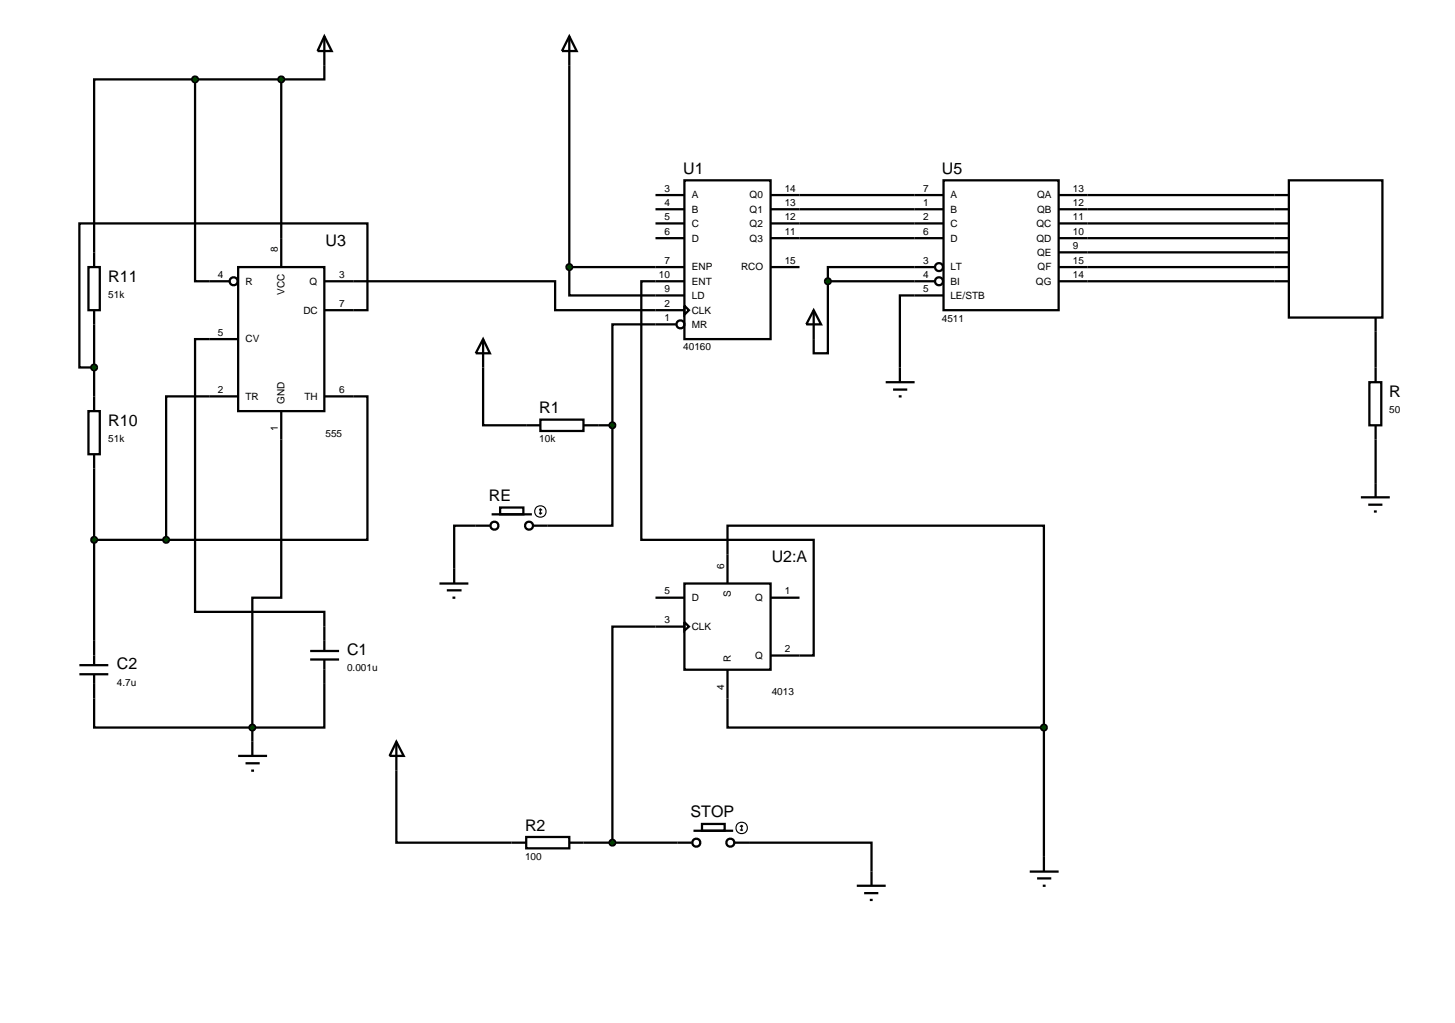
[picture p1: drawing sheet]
<svg xmlns="http://www.w3.org/2000/svg" width="257mm" height="180mm" viewBox="0 0 257 180" stroke-linecap="round" stroke-linejoin="round" font-family="sans-serif">
<g fill="none" stroke="#000" stroke-width=".4">
<path d="M34.4 14h-17.8v30.5M34.4 14v35.6h6.1M34.4 14h15.2M49.6 14v33.1M57.2 11.5v2.5h-7.6M100.4 11.5v35.6M115.6 34.4h5.1M115.6 36.9h5.1M115.6 39.4h5.1M120.7 31.8h15.2v28h-15.2zM135.9 34.4h30.5M135.9 36.9h30.5"/>
<path d="M135.9 39.4h30.5M166.4 31.8h20.3v22.9h-20.3zM186.7 34.4h40.6M186.7 36.9h40.6M186.7 39.4h40.6M227.3 31.8h16.5v24.2h-16.5zM16.6 57.2v12.7M42 47.1h15.2v25.4h-15.2zM42 59.8h-7.6v48.1h22.8v2.6M57.2 49.6h40.7v5.1h22.8M57.2 54.7h7.6v-15.3h-50.8v25.4h2.6M100.4 47.1v5h20.3"/>
<path d="M100.4 47.1h20.3M115.6 42h5.1M119.2 57.2h-11.2v17.8M120.7 49.6h-7.6v45.6h30.4v20.4h-7.6M120.7 53.9l.8 .8-.8 .8zM135.9 42h30.5M135.9 47.1h5.1M143.5 54.7l1.3 2.5h-2.6zM146 49.6v12.7h-2.5v-7.6M146 49.6h18.8M164.8 47.1h-18.8v2.5M166.4 52.1h-7.7v12.7"/>
<path d="M186.7 42h40.6M186.7 44.5h40.6M186.7 47.1h40.6M186.7 49.6h40.6M242.6 56v11.4M42 69.9h-12.7v25.3M49.6 72.5v32.9h-5.1v22.9M57.2 69.9h7.6v25.3h-35.5M85.2 64.8v10.2h7.6M105.5 75h2.5M108 75v17.7h-11.4M241.5 67.4h2.1v7.6h-2.1z"/>
<path d="M242.6 75v12.7M16.6 82.6v30.4M16.6 95.2h12.7M83.9 92.7h-3.8v7.6M240 87.7h5.1M241.3 89h2.5M242.3 90.2h.5M115.6 105.4h5.1M120.7 102.9h15.2v15.2h-15.2zM120.7 110.5h-12.7v38.1M120.7 109.7l.8 .8-.8 .7zM128.3 102.9v-10.2h55.8v35.6"/>
<path d="M128.3 118.1v10.2h55.8M135.9 105.4h5.1M16.6 123.2v5.1h27.9M44.5 128.3v2.5M57.2 120.6v7.7h-12.7M69.9 135.9v12.7h20.3M184.1 128.3v22.8M102.9 148.6h16.6M132.1 148.6h21.6v5.1"/>
<circle cx="41.2" cy="49.6" r=".7"/>
<circle cx="120" cy="57.2" r=".7"/>
<circle cx="165.6" cy="49.6" r=".7"/>
<circle cx="165.6" cy="47.1" r=".7"/>
</g>
<path d="M145.7 49.2l.3-.1-.5 .5zM146 49.1l.3 .1 .2 .4zM146.5 49.6l-.1 .3-.4 .2zM145.5 49.6l.5 .5-.4-.2z" fill="#004000" stroke="#000" stroke-width=".4"/>
<path d="M145.5 49.6l.5-.5 .5 .5-.5 .5z" fill="#004000"/>
<path d="M100.4 6.4l1.3 2.6h-2.6zM100.4 6.4v5.1M156.2 67.4h5.1M157.5 68.7h2.5M158.5 69.9h.5M158.7 64.8v2.6" fill="none" stroke="#000" stroke-width=".4"/>
<path d="M100.1 46.7l.3-.1-.5 .5zM100.4 46.6l.4 .2 .1 .3zM100.4 47.6l.5-.5-.2 .4zM99.9 47.1l.5 .5-.4-.2z" fill="#004000" stroke="#000" stroke-width=".4"/>
<path d="M100.4 46.6l.5 .5-.5 .5-.5-.5z" fill="#004000"/>
<path d="M181.6 153.7h5.1M182.9 154.9h2.5M183.9 156.2h.5M184.1 151.1v2.6" fill="none" stroke="#000" stroke-width=".4"/>
<path d="M183.8 127.9l.3-.1-.5 .5zM184.1 127.8l.3 .1 .2 .4zM184.1 128.8l.5-.5-.2 .4zM183.6 128.3l.5 .5-.4-.2z" fill="#004000" stroke="#000" stroke-width=".4"/>
<path d="M184.1 127.8l.5 .5-.5 .5-.5-.5z" fill="#004000"/>
<g fill="none" stroke="#000" stroke-width=".4">
<path d="M69.9 130.8l1.3 2.5h-2.5zM69.9 130.8v5.1M90.2 148.6h2.6M92.8 147.6h7.6v2h-7.6zM100.4 148.6h2.5M119.5 148.6h2.5M122.3 146.5h7M123.8 145.3h4v1.2h-4zM129.5 148.6h2.6"/>
<circle cx="122.8" cy="148.6" r=".7"/>
<circle cx="128.8" cy="148.6" r=".7"/>
</g>
<g fill="none" stroke="#000" stroke-width=".2">
<path d="M130.5 146.3l.3 .2M130.8 145.5v1M130.8 145.5l-.3 .3M130.8 145.5l.2 .3M131 146.3l-.2 .2"/>
<circle cx="130.8" cy="146" r="1.01"/>
</g>
<path d="M107.6 148.3l.4-.2-.5 .5zM108 148.1l.3 .1 .2 .4zM108.5 148.6l-.1 .3-.4 .2zM107.5 148.6l.5 .5-.3-.1z" fill="#004000" stroke="#000" stroke-width=".4"/>
<path d="M107.5 148.6l.5-.5 .5 .5-.5 .5z" fill="#004000"/>
<g fill="none" stroke="#000" stroke-width=".4">
<path d="M85.2 59.8l1.2 2.5h-2.5zM85.2 59.8v5M92.8 75h2.5M95.3 74h7.6v2h-7.6zM102.9 75h2.6M83.9 92.7h2.5M86.7 90.7h7.1M88.2 89.5h4.1v1.2h-4.1zM94.1 92.7h2.5M77.5 102.9h5.1M78.8 104.1h2.6M79.8 105.4h.5"/>
<path d="M80.1 100.3v2.6M151.1 156.2h5.1M152.4 157.5h2.5M153.4 158.7h.5M153.7 153.7v2.5"/>
<circle cx="87.2" cy="92.7" r=".7"/>
<circle cx="93.3" cy="92.7" r=".7"/>
</g>
<g fill="none" stroke="#000" stroke-width=".2">
<path d="M95.1 90.4l.2 .3M95.3 89.7v1M95.3 89.7l-.2 .3M95.3 89.7l.3 .3M95.6 90.4l-.3 .3"/>
<circle cx="95.3" cy="90.2" r="1.01"/>
</g>
<path d="M107.6 74.7l.4-.2-.5 .5zM108 74.5l.4 .2 .1 .3zM108.5 75l-.1 .3-.4 .2zM107.5 75l.5 .5-.3-.1z" fill="#004000" stroke="#000" stroke-width=".4"/>
<path d="M107.5 75l.5-.5 .5 .5-.5 .5z" fill="#004000"/>
<path d="M15.6 47.1h2v7.6h-2zM16.6 44.5v2.6M16.6 54.7v2.5M15.6 72.5h2v7.6h-2zM16.6 69.9v2.6M16.6 80.1v2.5" fill="none" stroke="#000" stroke-width=".4"/>
<path d="M16.2 64.5l.4-.2-.5 .5zM16.6 64.3l.3 .1 .2 .4zM16.6 65.3l.5-.5-.2 .4zM16.1 64.8l.5 .5-.4-.2z" fill="#004000" stroke="#000" stroke-width=".4"/>
<path d="M16.1 64.8l.5-.5 .5 .5-.5 .5z" fill="#004000"/>
<path d="M57.2 6.4l1.3 2.6h-2.5zM57.2 6.4v5.1" fill="none" stroke="#000" stroke-width=".4"/>
<g fill="#004000" stroke="#000" stroke-width=".4">
<path d="M34 13.7l.4-.2-.5 .5zM34.4 13.5l.4 .2 .1 .3zM34.4 14.5l.5-.5-.1 .3zM33.9 14l.5 .5-.3-.1z"/>
<path d="M49.2 13.7l.4-.2-.5 .5zM49.6 13.5l.3 .1 .2 .4zM49.6 14.5l.5-.5-.2 .4zM49.1 14l.5 .5-.4-.2z"/>
</g>
<g fill="#004000">
<path d="M33.9 14l.5-.5 .5 .5-.5 .5z"/>
<path d="M49.1 14l.5-.5 .5 .5-.5 .5z"/>
</g>
<path d="M14 117.3h5.1M14 118.9h5.1M16.6 113v4.3M16.6 118.9v4.3M54.7 114.8h5.1M54.7 116.3h5.1M57.2 110.5v4.3M57.2 116.3v4.3M42 133.3h5.1M43.3 134.6h2.5M44.3 135.9h.5M44.5 130.8v2.5" fill="none" stroke="#000" stroke-width=".4"/>
<g fill="#004000" stroke="#000" stroke-width=".4">
<path d="M44.1 128l.4-.2-.5 .5zM44.5 127.8l.4 .2 .1 .3zM44.5 128.8l.5-.5-.2 .4zM44 128.3l.5 .5-.3-.1z"/>
<path d="M16.3 94.8l.3-.1-.5 .5zM16.6 94.7l.3 .1 .2 .4zM17.1 95.2l-.2 .4-.3 .1zM16.1 95.2l.5 .5-.4-.2z"/>
<path d="M29 94.8l.3-.1-.5 .5zM29.3 94.7l.3 .1 .2 .4zM29.8 95.2l-.2 .4-.3 .1zM28.8 95.2l.5 .5-.4-.2z"/>
</g>
<g fill="#004000">
<path d="M44 128.3l.5-.5 .5 .5-.5 .5z"/>
<path d="M16.6 94.7l.5 .5-.5 .5-.5-.5z"/>
<path d="M29.3 94.7l.5 .5-.5 .5-.5-.5z"/>
</g>
<g font-size="2.8">
<text x="120.5" y="30.7">U1</text>
<text x="166.1" y="30.7">U5</text>
<text x="57.4" y="43.4">U3</text>
<text x="19.1" y="49.7">R11</text>
<text x="245" y="70">R</text>
<text x="19.1" y="75.1">R10</text>
<text x="95.1" y="72.9">R1</text>
<text x="86.2" y="88.4">RE</text>
<text x="136.1" y="99.2">U2:A</text>
<text x="20.6" y="118.1">C2</text>
<text x="61.2" y="115.6">C1</text>
<text x="92.6" y="146.5">R2</text>
<text x="121.8" y="144.2">STOP</text>
</g>
<g font-size="1.8">
<text x="117.2" y="33.8">3</text>
<text x="122" y="35">A</text>
<text x="132.2" y="35">Q0</text>
<text x="138.4" y="33.8">14</text>
<text x="162.8" y="33.8">7</text>
<text x="167.6" y="35">A</text>
<text x="182.9" y="35">QA</text>
<text x="189.2" y="33.8">13</text>
<text x="117.2" y="36.3">4</text>
<text x="117.2" y="38.8">5</text>
<text x="117.2" y="41.4">6</text>
<text x="122" y="37.5">B</text>
<text x="122" y="40">C</text>
<text x="132.2" y="37.5">Q1</text>
<text x="132.2" y="40">Q2</text>
<text x="138.4" y="36.3">13</text>
<text x="138.4" y="38.8">12</text>
<text x="138.4" y="41.4">11</text>
<text x="162.8" y="36.3">1</text>
<text x="162.8" y="38.8">2</text>
<text x="162.8" y="41.4">6</text>
<text x="167.6" y="37.5">B</text>
<text x="167.6" y="40">C</text>
<text x="182.8" y="40">QC</text>
<text x="182.9" y="37.5">QB</text>
<text x="189.2" y="36.3">12</text>
<text x="189.2" y="38.8">11</text>
<text x="189.2" y="41.4">10</text>
<text x="49" y="44.5" transform="rotate(-90 49 44.5)">8</text>
<text x="117.2" y="46.5">7</text>
<text x="122" y="42.6">D</text>
<text x="122" y="47.7">ENP</text>
<text x="130.7" y="47.7">RCO</text>
<text x="132.2" y="42.6">Q3</text>
<text x="138.4" y="46.5">15</text>
<text x="162.8" y="46.5">3</text>
<text x="167.6" y="42.6">D</text>
<text x="167.6" y="47.7">LT</text>
<text x="182.8" y="42.6">QD</text>
<text x="182.9" y="45.1">QE</text>
<text x="183" y="47.7">QF</text>
<text x="189.2" y="43.9">9</text>
<text x="189.2" y="46.5">15</text>
<text x="19.1" y="52.5">51k</text>
<text x="38.4" y="49">4</text>
<text x="43.3" y="50.2">R</text>
<text x="50.2" y="52" transform="rotate(-90 50.2 52)">VCC</text>
<text x="54.6" y="50.2">Q</text>
<text x="59.8" y="49">3</text>
<text x="116.2" y="49">10</text>
<text x="117.2" y="51.5">9</text>
<text x="122" y="50.2">ENT</text>
<text x="122" y="52.7">LD</text>
<text x="162.8" y="49">4</text>
<text x="162.8" y="51.5">5</text>
<text x="167.6" y="50.2">BI</text>
<text x="167.6" y="52.7">LE/STB</text>
<text x="182.7" y="50.2">QG</text>
<text x="189.2" y="49">14</text>
<text x="38.4" y="59.2">5</text>
<text x="53.5" y="55.3">DC</text>
<text x="59.8" y="54.1">7</text>
<text x="117.2" y="54.1">2</text>
<text x="117.2" y="56.6">1</text>
<text x="122" y="55.3">CLK</text>
<text x="122" y="57.8">MR</text>
<text x="166.1" y="56.7">4511</text>
<text x="43.3" y="60.4">CV</text>
<text x="120.5" y="61.8">40160</text>
<text x="38.4" y="69.3">2</text>
<text x="43.3" y="70.5">TR</text>
<text x="50.2" y="71.2" transform="rotate(-90 50.2 71.2)">GND</text>
<text x="53.7" y="70.5">TH</text>
<text x="59.8" y="69.3">6</text>
<text x="19.1" y="77.9">51k</text>
<text x="49" y="76" transform="rotate(-90 49 76)">1</text>
<text x="57.4" y="77">555</text>
<text x="95.1" y="78">10k</text>
<text x="245" y="72.8">50</text>
<text x="127.7" y="100.3" transform="rotate(-90 127.7 100.3)">6</text>
<text x="117.2" y="104.8">5</text>
<text x="122" y="106">D</text>
<text x="128.9" y="105.3" transform="rotate(-90 128.9 105.3)">S</text>
<text x="133.2" y="106">Q</text>
<text x="138.4" y="104.8">1</text>
<text x="117.2" y="109.9">3</text>
<text x="122" y="111.1">CLK</text>
<text x="61.2" y="118.4">0.001u</text>
<text x="128.9" y="116.8" transform="rotate(-90 128.9 116.8)">R</text>
<text x="133.2" y="116.2">Q</text>
<text x="138.4" y="115">2</text>
<text x="20.6" y="121">4.7u</text>
<text x="127.7" y="121.6" transform="rotate(-90 127.7 121.6)">4</text>
<text x="136.1" y="122.6">4013</text>
<text x="92.6" y="151.6">100</text>
</g>
</svg>
